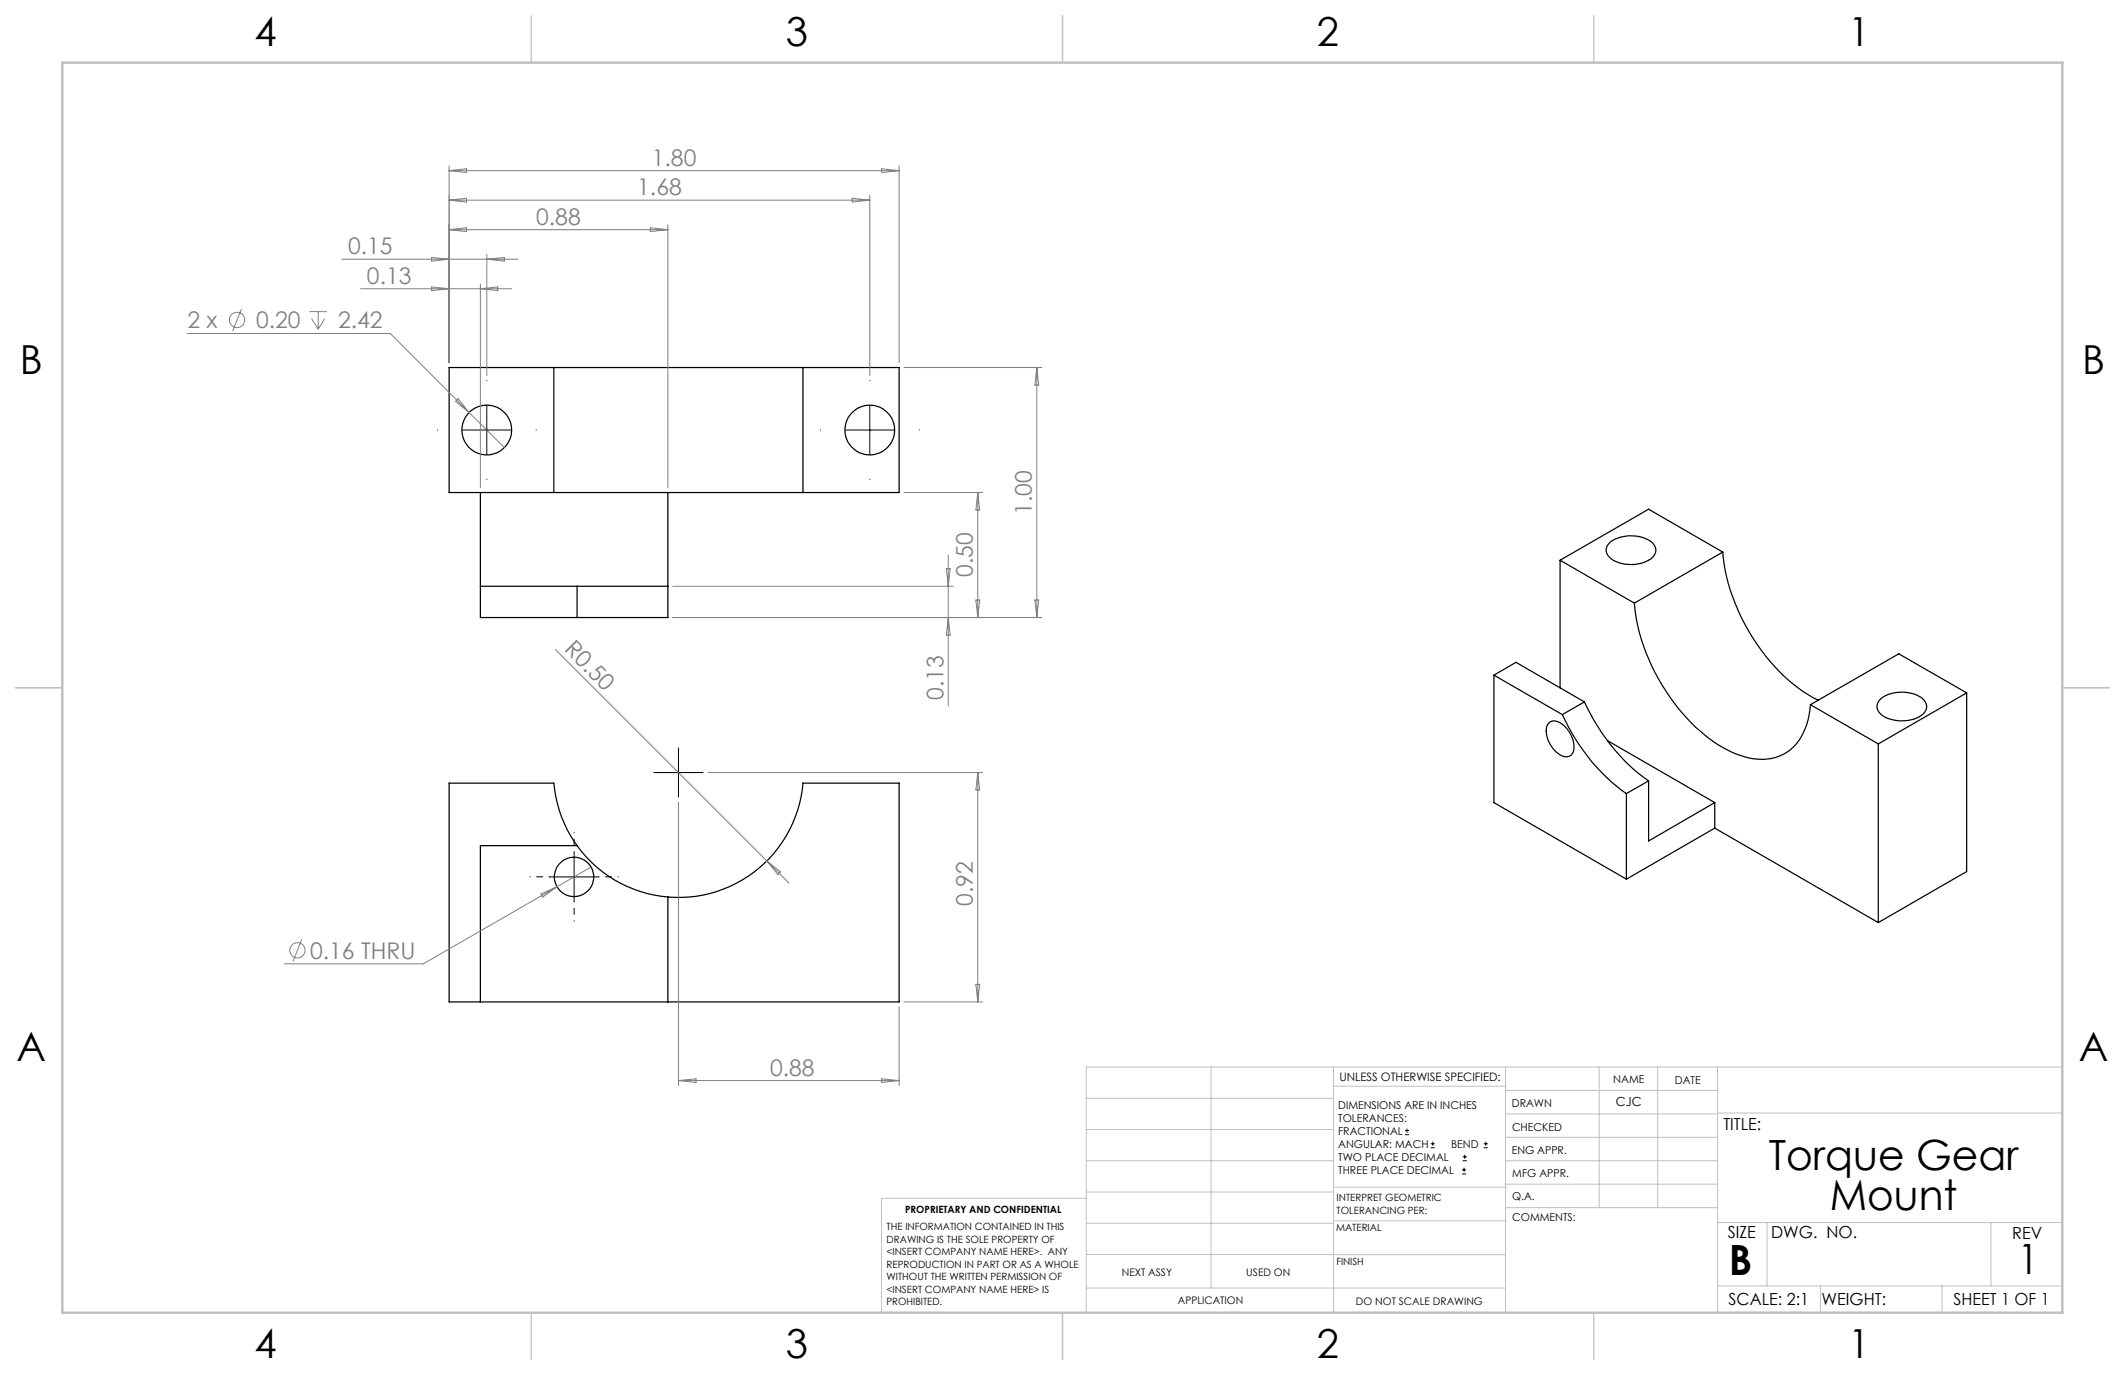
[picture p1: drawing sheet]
<svg xmlns="http://www.w3.org/2000/svg" width="432mm" height="279mm" viewBox="0 0 432 279" stroke-linecap="round" stroke-linejoin="round" font-family="sans-serif">
<g fill="none" stroke="#000" stroke-width=".25">
<path d="M112.5 74.7h50.7M112.5 74.7h-21.2v25.4h21.2M112.5 74.7v25.4M163.2 74.7h19.5v25.4h-19.5M163.2 74.7v25.4M97.6 100.1v25.4h19.7M97.6 119.1h19.7M112.5 100.1h50.7M117.3 119.1h18.4M117.3 119.1v6.4M135.7 100.1v25.4h-18.4M317 113.8v26"/>
<path d="M317 113.8l15.1 8.8M327.1 110.3a7.2 7.2 0 0 1 8.8 .2 2.09 2.09 0 0 1-.9 3.3 7.6 7.6 0 0 1-7.8-.4 1.94 1.94 0 0 1-.1-3.1zM350.1 112.2a40.5 40.5 0 0 0 16.3 28.3l3.1 1.8M350.1 112.2l-15.1-8.7-18 10.3M350.1 112.2l-18 10.4M303.6 137.2l13.9 8M303.6 137.2v25.9l26.9 15.5M303.6 137.2l4.4-2.6 13.9 8M332.1 122.6a40.5 40.5 0 0 0 16.4 28.3 16 16 0 0 0 11.4 3.2 9.5 9.5 0 0 0 7.2-6.8l.5-2 .3-2.1M314.6 147a1.86 1.86 0 0 1 2.7 .1 5.9 5.9 0 0 1 2.4 5.7 1.7 1.7 0 0 1-2.8 .6 5.6 5.6 0 0 1-2.5-6.1zM317.5 145.2a39.9 39.9 0 0 0 13 16.1M321.9 142.6a39.6 39.6 0 0 0 13.1 16.1"/>
<path d="M321.9 142.6l-4.4 2.6M326.6 150.5l21.8 12.6M335 158.7l-4.5 2.6M335 158.7v12.2l13.4-7.8M367.9 143.2l13.8 8M381.7 151.2v36.3M382.1 142.1a7.3 7.3 0 0 1 8.8 .1 2.1 2.1 0 0 1-.9 3.4 7.6 7.6 0 0 1-7.7-.4 1.98 1.98 0 0 1-.2-3.1zM399.6 140.8l-17.9 10.4M399.6 140.8v36.3l-17.9 10.4M399.6 140.8l-13.8-7.9-17.9 10.3M117.3 171.8a25.3 25.3 0 0 0 18.4 10.5M117.3 171.8a25.3 25.3 0 0 1-4.8-12.7h-21.2v44.5h91.4v-44.5h-19.5a25.4 25.4 0 0 1-27.5 23.2"/>
<path d="M117.3 171.8h-19.7v31.8M330.5 161.3v17.3M348.4 168.3l33.3 19.2M348.4 163.1v5.2M348.4 168.3l-17.9 10.3M135.7 182.3v21.3"/>
<circle cx="98.9" cy="87.4" r="5.1"/>
<circle cx="176.7" cy="87.4" r="5.1"/>
<circle cx="116.6" cy="178.2" r="4"/>
</g>
<g fill="none" stroke="#808080" stroke-width=".2">
<path d="M91.3 33.7v40M91.3 34.7l3.5-.4v.8zM91.3 34.7h91.4M176.7 39.7v36.6M179.1 34.3l3.6 .4-3.6 .4zM182.7 33.7v40M69.4 52.7h35.9M73.3 58.7h30.7M87.7 52.3l3.6 .4-3.6 .4zM87.7 58.3l3.6 .4-3.6 .4zM91.3 40.7h85.4M91.3 40.7l3.5-.4v.8z"/>
<path d="M91.3 46.7l3.5-.4v.8zM91.3 46.7h44.4M97.6 57.7v41.4M97.6 58.7l3.5-.4v.8zM98.9 51.7v24.6M98.9 52.7l3.6-.4v.8zM132.2 46.3l3.5 .4-3.5 .4zM135.7 45.7v53.4M173.2 40.3l3.5 .4-3.5 .4zM38.1 67.8h41.2l16 16M49.1 62.8l-1.8 4.4M62.9 63.3h3.5"/>
<path d="M63.3 64.8l1.4 2.1M64.7 63.3v3.6M66 64.8l-1.3 2.1M183.7 74.7h28M210.7 74.7v50.8M210.7 74.7l.4 3.5h-.8zM92.6 81.6l.5-.6 2.2 2.8zM95.3 83.8l7.2 7.1M136.7 119.1h57M183.7 100.1h16M192.3 115.6h.8l-.4 3.5zM192.7 112.8v30.7"/>
<path d="M198.7 100.1v25.4M198.7 100.1l.4 3.5h-.8zM112.9 132l42.9 42.9M136.7 125.5h75M192.7 125.5l.4 3.5h-.8zM198.3 121.9h.8l-.4 3.6zM210.3 121.9h.8l-.4 3.6zM143.9 157h55.8M198.7 157v46.6M198.7 157l.4 3.5h-.8zM120.1 176.2l-6.9 4M137.9 163v57.6"/>
<path d="M155.8 174.9l4.5 4.5M155.8 174.9l2.8 2.3-.5 .5zM61.3 190.9l-1.8 4.4M109.9 181.6l3.3-1.4-2.9 2.1zM113.2 180.2l-27.2 15.7h-28.3M137.9 219.6h44.8M137.9 219.6l3.5-.4v.8zM179.1 219.2l3.6 .4-3.6 .4zM182.7 204.6v16M183.7 203.6h16M198.3 200h.8l-.4 3.6z"/>
<circle cx="48.2" cy="65" r="1.55"/>
<circle cx="60.4" cy="193.1" r="1.55"/>
</g>
<g fill="none" stroke="#000" stroke-width=".2">
<path d="M93.9 87.4h10M98.9 82.4v10M171.7 87.4h10.1M176.7 82.4v10M132.9 157h10M137.9 152v10M111.7 178.2h9.9M116.7 173.2v10M285.5 230.6h.8M285.5 229.7h.8M285.9 229.3v.9M290.7 233.2h.8"/>
<path d="M290.7 232.4h.8M291.1 232v.8M297.1 238.5h.8M297.1 237.7h.8M297.2 235.9h.9M297.2 235.1h.9M297.5 237.3v.8M297.6 234.6v.9M301.5 233.2h.8M301.5 232.4h.8M301.9 232v.8"/>
</g>
<path d="M111.7 178.2h-4M116.7 173.2v-4M121.7 178.2h4M116.7 183.2v4" fill="none" stroke="#000" stroke-width=".2" stroke-dasharray="15.2 1.3 1.3 1.3" stroke-dashoffset="15.1"/>
<path d="M98.9 77.4v-.1M176.8 77.4v-.1M88.9 87.4h.1M98.9 97.4h.1M108.9 87.4h.1M166.8 87.4h-.1M176.8 97.4h.1M186.8 87.4h.1" fill="none" stroke="#000" stroke-width=".2" stroke-dasharray="15.2 1.3 1.3 1.3"/>
<g fill="none" stroke="#c0c0c0" stroke-width=".2">
<path d="M246.1 216.8v44.9M271 216.8v49.9M305.9 216.8v49.9M324.9 216.8v28.6M336.8 216.8v28.6M349 216.8v49.9M419.1 216.8h-198.4v49.9M220.7 235.9h50.3M220.7 229.5h50.3M220.7 223.2h50.3M271 220.7h34.9M305.9 231.1h43.1"/>
<path d="M305.9 226.3h43.1M305.9 221.6h43.1M305.9 235.9h43.1M349 226.2h70.1M220.7 248.6h50.3M220.7 242.2h50.3M220.7 254.9h50.3M220.7 243.5h-41.6v23.2M271 255h34.9M271 248.1h35M271 241.2h35M305.9 240.6h43.1"/>
<path d="M306 245.4h43M349 248.4h70.1M359.1 248.4v12.9M404.6 248.4v12.9M220.7 261.7h85.2M349 261.3h70.1M369.9 261.3v5.4M394.6 261.3v5.4"/>
</g>
<path d="M108 3.2v9.5M215.9 3.2v9.5M323.8 3.2v9.5M3.1 139.7h9.6M419.1 139.7h9.5M108 266.7v9.6M215.9 266.7v9.6M323.8 266.7v9.6" fill="none" stroke="#c0c0c0" stroke-width=".25"/>
<path d="M12.7 12.7h406.4v254h-406.4z" fill="none" stroke="#c0c0c0" stroke-width=".5"/>
<g font-size="8.5">
<text x="359.4" y="237.7">Torque Gear</text>
<text x="371.8" y="245.8">Mount</text>
<text x="351.3" y="259">B</text>
<text x="410" y="258.9">1</text>
</g>
<g font-size="8.1">
<text x="51.7" y="9.3">4</text>
<text x="159.7" y="9.3">3</text>
<text x="267.6" y="9.3">2</text>
<text x="375.6" y="9.3">1</text>
<text x="4" y="76">B</text>
<text x="423.1" y="76">B</text>
<text x="3.3" y="215.7">A</text>
<text x="422.4" y="215.7">A</text>
<text x="51.7" y="276">4</text>
<text x="159.7" y="276">3</text>
<text x="267.6" y="276">2</text>
<text x="375.6" y="276">1</text>
</g>
<g font-size="4.7" fill="#808080">
<text x="132.5" y="33.6">1.80</text>
<text x="129.5" y="39.7">1.68</text>
<text x="109" y="45.7">0.88</text>
<text x="70.7" y="51.6">0.15</text>
<text x="74.6" y="57.6">0.13</text>
<text x="38.1" y="66.7">2 x</text>
<text x="52.1" y="66.7">0.20</text>
<text x="68.7" y="66.7">2.42</text>
<text x="209.7" y="104.6" transform="rotate(-90 209.7 104.6)">1.00</text>
<text x="197.7" y="117.3" transform="rotate(-90 197.7 117.3)">0.50</text>
<text x="114.5" y="132.1" transform="rotate(45 114.5 132.1)">R0.50</text>
<text x="191.7" y="142.2" transform="rotate(-90 191.7 142.2)">0.13</text>
<text x="197.7" y="184.1" transform="rotate(-90 197.7 184.1)">0.92</text>
<text x="63" y="194.8">0.16 THRU</text>
<text x="156.5" y="218.6">0.88</text>
</g>
<g font-size="3.4">
<text x="350.2" y="229.5">TITLE:</text>
<text x="351.1" y="251.6">SIZE</text>
<text x="359.9" y="251.6">DWG. NO.</text>
<text x="408.9" y="251.7">REV</text>
<text x="351.2" y="265.2">SCALE: 2:1</text>
<text x="370.1" y="265.3">WEIGHT:</text>
<text x="396.9" y="265.2">SHEET 1 OF 1</text>
</g>
<text font-size="2.5" x="328.4" y="224.8">CJC</text>
<text font-size="2.4" x="272.2" y="219.7">UNLESS OTHERWISE SPECIFIED:</text>
<g font-size="2.2">
<text x="327.8" y="220.1">NAME</text>
<text x="340.3" y="220.2">DATE</text>
<text x="271.9" y="225.3">DIMENSIONS ARE IN INCHES</text>
<text x="271.9" y="227.9">TOLERANCES:</text>
<text x="307.2" y="224.9">DRAWN</text>
<text x="271.9" y="230.6">FRACTIONAL</text>
<text x="271.9" y="233.2">ANGULAR: MACH</text>
<text x="294.9" y="233.2">BEND</text>
<text x="307.3" y="229.8">CHECKED</text>
<text x="271.9" y="235.9">TWO PLACE DECIMAL</text>
<text x="271.9" y="238.5">THREE PLACE DECIMAL</text>
<text x="307.2" y="234.5">ENG APPR.</text>
<text x="307.3" y="239.2">MFG APPR.</text>
<text x="307.3" y="243.9">Q.A.</text>
<text x="307.3" y="248.1">COMMENTS:</text>
</g>
<g font-size="2.1">
<text x="227.9" y="259.2">NEXT ASSY</text>
<text x="253.3" y="259.2">USED ON</text>
<text x="239.3" y="265">APPLICATION</text>
<text x="275.5" y="265.1">DO NOT SCALE DRAWING</text>
</g>
<g font-size="2">
<text x="271.6" y="244.1">INTERPRET GEOMETRIC</text>
<text x="180.2" y="250">THE INFORMATION CONTAINED IN THIS</text>
<text x="183.9" y="246.4">PROPRIETARY AND CONFIDENTIAL</text>
<text x="271.5" y="250.2">MATERIAL</text>
<text x="271.6" y="246.6">TOLERANCING PER:</text>
<text x="180.2" y="252.5">DRAWING IS THE SOLE PROPERTY OF</text>
<text x="180.2" y="255.1">&lt;INSERT COMPANY NAME HERE&gt;. ANY</text>
<text x="180.2" y="257.6">REPRODUCTION IN PART OR AS A WHOLE</text>
<text x="271.5" y="257">FINISH</text>
<text x="180.2" y="260.1">WITHOUT THE WRITTEN PERMISSION OF</text>
<text x="180.2" y="262.6">&lt;INSERT COMPANY NAME HERE&gt; IS</text>
<text x="180.2" y="265.2">PROHIBITED.</text>
</g>
</svg>
